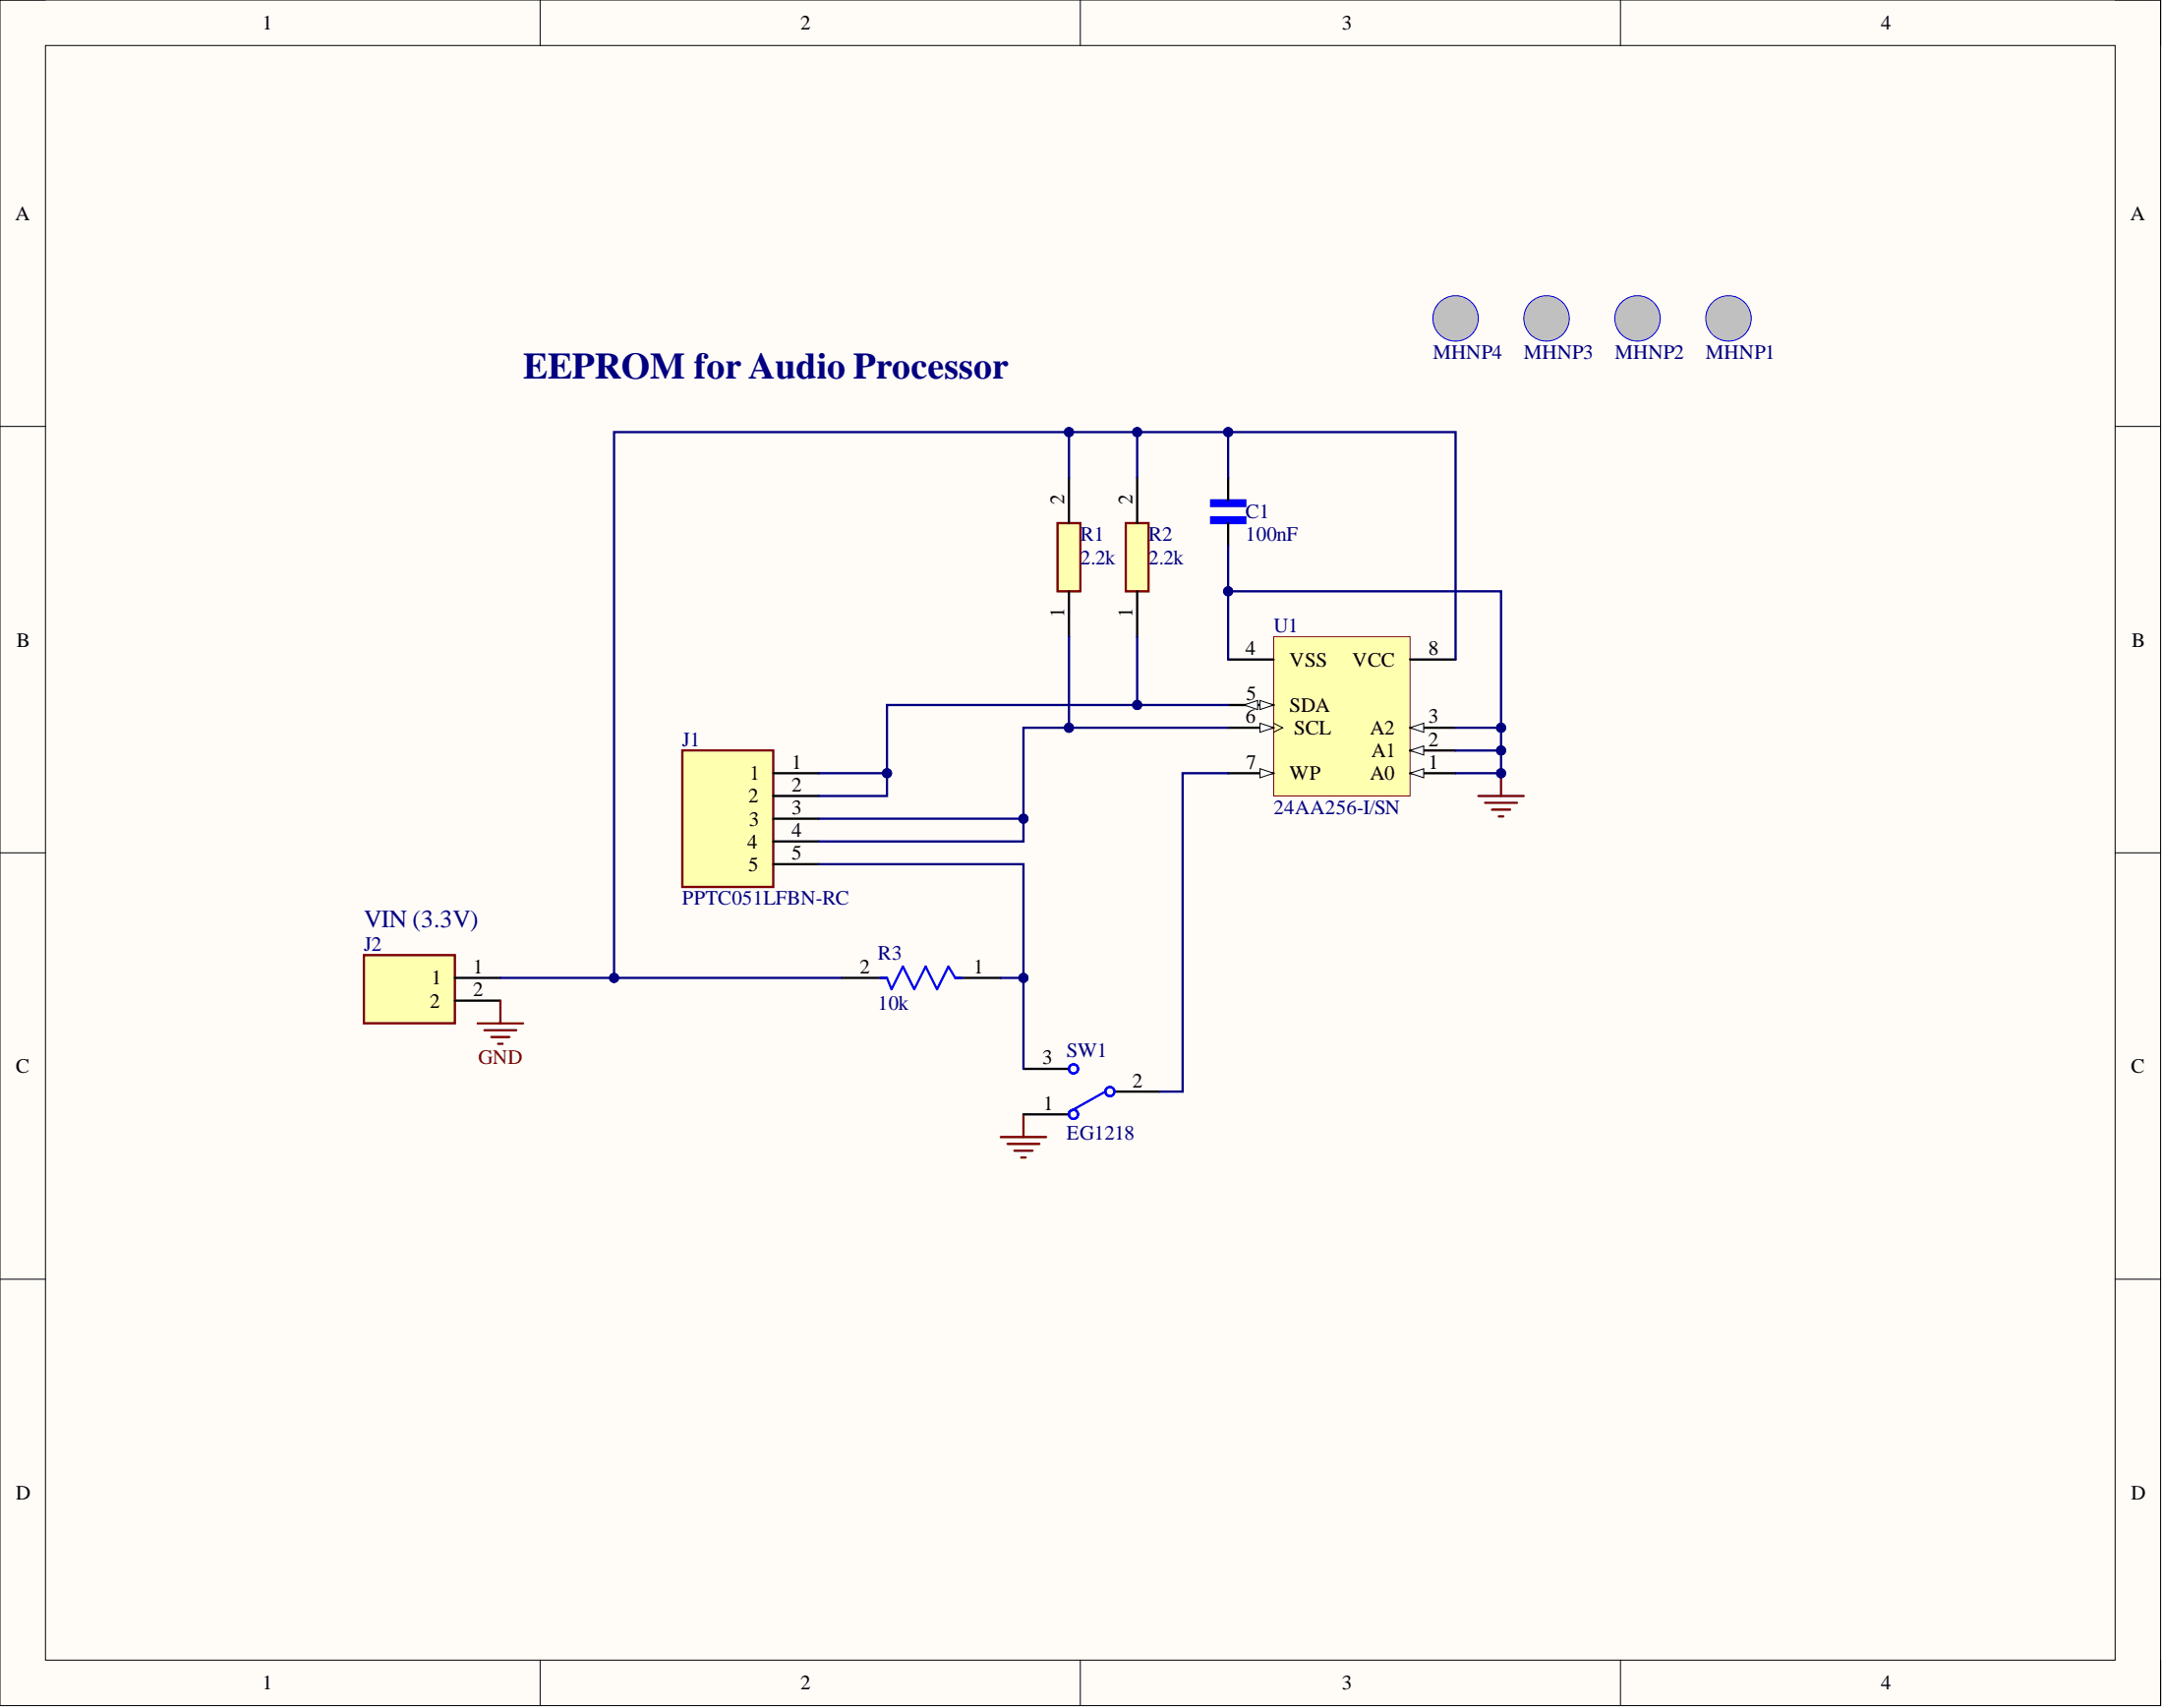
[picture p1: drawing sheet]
<svg xmlns="http://www.w3.org/2000/svg" width="241mm" height="190mm" viewBox="0 0 241 190" stroke-linecap="round" stroke-linejoin="round" font-family="sans-serif">
<path d="M0 0h241v190.2h-241z" fill-rule="evenodd" fill="#fffcf8"/>
<path d="M0 0h241v190.2h-241z" fill="none" stroke="#000" stroke-width=".11"/>
<path d="M5.1 5.1h230.9v180.1h-230.9z" fill-rule="evenodd" fill="#fffcf8"/>
<g fill="none" stroke="#000" stroke-width=".11">
<path d="M0 0h5.1M5.1 5.1h230.9v180.1h-230.9zM60.3 0v5.1M120.5 0v5.1M180.8 0v5.1M236 0h5v5.1M0 47.6h5.1M236 47.6h5M0 95.1h5.1M236 95.1h5M0 142.7h5.1M236 142.7h5"/>
<path d="M60.3 185.2v5M120.5 185.2v5M180.8 185.2v5M241 185.2v5"/>
</g>
<path d="M164.9 88.8h5.1M165.7 89.5h3.5M166.4 90.3h2.1M167.2 91.1h.5M167.5 86.2v2.6M111.6 126.8h5.1M112.4 127.6h3.6M113.2 128.3h2M113.9 129.1h.5M114.2 124.3v2.5" fill="none" stroke="#800000" stroke-width=".25"/>
<circle cx="167.5" cy="86.2" r=".51" fill="#000080"/>
<circle cx="167.5" cy="86.2" r=".51" fill="none" stroke="#000080" stroke-width=".11"/>
<path d="M135.1 57.7h3.8v.6h-3.8z" fill-rule="evenodd" fill="#00f"/>
<path d="M135.1 57.7h3.8v.6h-3.8z" fill="none" stroke="#00f" stroke-width=".25"/>
<path d="M135.1 55.8h3.8v.6h-3.8z" fill-rule="evenodd" fill="#00f"/>
<path d="M135.1 55.8h3.8v.6h-3.8zM98.2 109.1h.8l.5 1.2 1.2-2.5 1.3 2.5 1.3-2.5 1.2 2.5 1.3-2.5 .8 1.3h.7" fill="none" stroke="#00f" stroke-width=".25"/>
<path d="M137 53.3v2.5M137 58.3v2.6M93.9 109.1h5.1M106.6 109.1h5" fill="none" stroke="#000" stroke-width=".25"/>
<path d="M142.1 71h15.2v17.8h-15.2z" fill-rule="evenodd" fill="#ffffb0"/>
<path d="M142.1 71h15.2v17.8h-15.2z" fill="none" stroke="#800000" stroke-width=".11"/>
<path d="M157.3 86.2h5.1" fill="none" stroke="#000" stroke-width=".25"/>
<path d="M157.3 86.2l1.5-.5v1z" fill="#f8fcff"/>
<path d="M157.3 86.2l1.5-.5v1z" fill="none" stroke="#000" stroke-width=".11"/>
<path d="M137 78.6h5.1" fill="none" stroke="#000" stroke-width=".25"/>
<path d="M140.6 78.1l1.5 .5-1.5 .5z" fill="#f8fcff"/>
<path d="M140.6 78.1l1.5 .5-1.5 .5z" fill="none" stroke="#000" stroke-width=".11"/>
<path d="M138.8 78.6l1.5-.5v1z" fill="#f8fcff"/>
<path d="M138.8 78.6l1.5-.5v1z" fill="none" stroke="#000" stroke-width=".11"/>
<path d="M157.3 81.2h5.1" fill="none" stroke="#000" stroke-width=".25"/>
<path d="M157.3 81.2l1.5-.5v1z" fill="#f8fcff"/>
<path d="M157.3 81.2l1.5-.5v1z" fill="none" stroke="#000" stroke-width=".11"/>
<path d="M157.3 83.7h5.1" fill="none" stroke="#000" stroke-width=".25"/>
<path d="M157.3 83.7l1.5-.5v1z" fill="#f8fcff"/>
<path d="M157.3 83.7l1.5-.5v1z" fill="none" stroke="#000" stroke-width=".11"/>
<path d="M137 86.2h5.1" fill="none" stroke="#000" stroke-width=".25"/>
<path d="M140.6 85.7l1.5 .5-1.5 .5z" fill="#f8fcff"/>
<path d="M140.6 85.7l1.5 .5-1.5 .5z" fill="none" stroke="#000" stroke-width=".11"/>
<path d="M137 73.6h5.1M137 81.2h5.1" fill="none" stroke="#000" stroke-width=".25"/>
<path d="M140.6 80.7l1.5 .5-1.5 .5z" fill="#f8fcff"/>
<path d="M140.6 80.7l1.5 .5-1.5 .5zM142.1 80.7l1 .5-1 .5" fill="none" stroke="#000" stroke-width=".11"/>
<path d="M157.3 73.6h5.1" fill="none" stroke="#000" stroke-width=".25"/>
<path d="M118 58.3h2.5v7.6h-2.5z" fill-rule="evenodd" fill="#ffffb0"/>
<path d="M118 58.3h2.5v7.6h-2.5z" fill="none" stroke="#800000" stroke-width=".25"/>
<path d="M119.2 53.3v5M119.2 65.9v5.1" fill="none" stroke="#000" stroke-width=".25"/>
<path d="M125.6 58.3h2.5v7.6h-2.5z" fill-rule="evenodd" fill="#ffffb0"/>
<path d="M125.6 58.3h2.5v7.6h-2.5z" fill="none" stroke="#800000" stroke-width=".25"/>
<path d="M126.9 53.3v5M126.9 65.9v5.1M114.2 119.2h5M114.2 124.3h5M124.3 121.8h5.1" fill="none" stroke="#000" stroke-width=".25"/>
<g fill="none" stroke="#00f" stroke-width=".25">
<path d="M123.3 121.8l-4.1 2.2"/>
<circle cx="119.8" cy="119.2" r=".51"/>
<circle cx="119.8" cy="124.3" r=".51"/>
<circle cx="123.8" cy="121.8" r=".51"/>
</g>
<circle cx="192.8" cy="35.5" r="2.54" fill="#c0c0c0"/>
<circle cx="192.8" cy="35.5" r="2.54" fill="none" stroke="#00f" stroke-width=".11"/>
<circle cx="182.7" cy="35.5" r="2.54" fill="#c0c0c0"/>
<circle cx="182.7" cy="35.5" r="2.54" fill="none" stroke="#00f" stroke-width=".11"/>
<circle cx="172.5" cy="35.5" r="2.54" fill="#c0c0c0"/>
<circle cx="172.5" cy="35.5" r="2.54" fill="none" stroke="#00f" stroke-width=".11"/>
<circle cx="162.4" cy="35.5" r="2.54" fill="#c0c0c0"/>
<circle cx="162.4" cy="35.5" r="2.54" fill="none" stroke="#00f" stroke-width=".11"/>
<path d="M76.1 83.7h10.2v15.2h-10.2z" fill-rule="evenodd" fill="#ffffb0"/>
<path d="M76.1 83.7h10.2v15.2h-10.2z" fill="none" stroke="#800000" stroke-width=".25"/>
<path d="M86.3 86.2h5M86.3 88.8h5M86.3 91.3h5M86.3 93.9h5M86.3 96.4h5" fill="none" stroke="#000" stroke-width=".25"/>
<path d="M40.6 106.5h10.1v7.6h-10.1z" fill-rule="evenodd" fill="#ffffb0"/>
<path d="M40.6 106.5h10.1v7.6h-10.1zM53.3 114.1h5.1M54 114.9h3.6M54.8 115.7h2M55.6 116.4h.5M55.8 111.6v2.5" fill="none" stroke="#800000" stroke-width=".25"/>
<path d="M50.7 109.1h5.1M50.7 111.6h5.1" fill="none" stroke="#000" stroke-width=".25"/>
<path d="M126.9 71v7.6" fill="none" stroke="#000080" stroke-width=".25"/>
<circle cx="126.9" cy="78.6" r=".51" fill="#000080"/>
<circle cx="126.9" cy="78.6" r=".51" fill="none" stroke="#000080" stroke-width=".11"/>
<path d="M119.2 71v10.2" fill="none" stroke="#000080" stroke-width=".25"/>
<circle cx="119.2" cy="81.2" r=".51" fill="#000080"/>
<circle cx="119.2" cy="81.2" r=".51" fill="none" stroke="#000080" stroke-width=".11"/>
<path d="M119.2 53.3v-5.1h7.7v5.1" fill="none" stroke="#000080" stroke-width=".25"/>
<circle cx="119.2" cy="48.2" r=".51" fill="#000080"/>
<circle cx="119.2" cy="48.2" r=".51" fill="none" stroke="#000080" stroke-width=".11"/>
<circle cx="126.9" cy="48.2" r=".51" fill="#000080"/>
<circle cx="126.9" cy="48.2" r=".51" fill="none" stroke="#000080" stroke-width=".11"/>
<path d="M126.9 48.2h10.1v5.1" fill="none" stroke="#000080" stroke-width=".25"/>
<circle cx="137" cy="48.2" r=".51" fill="#000080"/>
<circle cx="137" cy="48.2" r=".51" fill="none" stroke="#000080" stroke-width=".11"/>
<circle cx="126.9" cy="48.2" r=".51" fill="#000080"/>
<circle cx="126.9" cy="48.2" r=".51" fill="none" stroke="#000080" stroke-width=".11"/>
<path d="M137 60.9v12.7" fill="none" stroke="#000080" stroke-width=".25"/>
<circle cx="137" cy="65.9" r=".51" fill="#000080"/>
<circle cx="137" cy="65.9" r=".51" fill="none" stroke="#000080" stroke-width=".11"/>
<path d="M137 65.9h30.5v20.3h-5.1" fill="none" stroke="#000080" stroke-width=".25"/>
<circle cx="137" cy="65.9" r=".51" fill="#000080"/>
<circle cx="137" cy="65.9" r=".51" fill="none" stroke="#000080" stroke-width=".11"/>
<circle cx="167.5" cy="81.2" r=".51" fill="#000080"/>
<circle cx="167.5" cy="81.2" r=".51" fill="none" stroke="#000080" stroke-width=".11"/>
<circle cx="167.5" cy="83.7" r=".51" fill="#000080"/>
<circle cx="167.5" cy="83.7" r=".51" fill="none" stroke="#000080" stroke-width=".11"/>
<circle cx="167.5" cy="86.2" r=".51" fill="#000080"/>
<circle cx="167.5" cy="86.2" r=".51" fill="none" stroke="#000080" stroke-width=".11"/>
<path d="M162.4 83.7h5.1" fill="none" stroke="#000080" stroke-width=".25"/>
<circle cx="167.5" cy="83.7" r=".51" fill="#000080"/>
<circle cx="167.5" cy="83.7" r=".51" fill="none" stroke="#000080" stroke-width=".11"/>
<path d="M162.4 81.2h5.1" fill="none" stroke="#000080" stroke-width=".25"/>
<circle cx="167.5" cy="81.2" r=".51" fill="#000080"/>
<circle cx="167.5" cy="81.2" r=".51" fill="none" stroke="#000080" stroke-width=".11"/>
<path d="M137 48.2h25.4v25.4" fill="none" stroke="#000080" stroke-width=".25"/>
<circle cx="137" cy="48.2" r=".51" fill="#000080"/>
<circle cx="137" cy="48.2" r=".51" fill="none" stroke="#000080" stroke-width=".11"/>
<path d="M91.3 91.3h22.9" fill="none" stroke="#000080" stroke-width=".25"/>
<circle cx="114.2" cy="91.3" r=".51" fill="#000080"/>
<circle cx="114.2" cy="91.3" r=".51" fill="none" stroke="#000080" stroke-width=".11"/>
<path d="M137 78.6h-38v7.6h-7.7" fill="none" stroke="#000080" stroke-width=".25"/>
<circle cx="126.9" cy="78.6" r=".51" fill="#000080"/>
<circle cx="126.9" cy="78.6" r=".51" fill="none" stroke="#000080" stroke-width=".11"/>
<circle cx="99" cy="86.2" r=".51" fill="#000080"/>
<circle cx="99" cy="86.2" r=".51" fill="none" stroke="#000080" stroke-width=".11"/>
<path d="M99 86.2v2.6h-7.7" fill="none" stroke="#000080" stroke-width=".25"/>
<circle cx="99" cy="86.2" r=".51" fill="#000080"/>
<circle cx="99" cy="86.2" r=".51" fill="none" stroke="#000080" stroke-width=".11"/>
<path d="M137 81.2h-22.8v12.7h-22.9" fill="none" stroke="#000080" stroke-width=".25"/>
<circle cx="119.2" cy="81.2" r=".51" fill="#000080"/>
<circle cx="119.2" cy="81.2" r=".51" fill="none" stroke="#000080" stroke-width=".11"/>
<circle cx="114.2" cy="91.3" r=".51" fill="#000080"/>
<circle cx="114.2" cy="91.3" r=".51" fill="none" stroke="#000080" stroke-width=".11"/>
<path d="M55.8 109.1h38.1" fill="none" stroke="#000080" stroke-width=".25"/>
<circle cx="68.5" cy="109.1" r=".51" fill="#000080"/>
<circle cx="68.5" cy="109.1" r=".51" fill="none" stroke="#000080" stroke-width=".11"/>
<path d="M91.3 96.4h22.9v22.8M137 86.2h-5.1v35.6h-2.5" fill="none" stroke="#000080" stroke-width=".25"/>
<circle cx="114.2" cy="109.1" r=".51" fill="#000080"/>
<circle cx="114.2" cy="109.1" r=".51" fill="none" stroke="#000080" stroke-width=".11"/>
<path d="M111.6 109.1h2.6" fill="none" stroke="#000080" stroke-width=".25"/>
<circle cx="114.2" cy="109.1" r=".51" fill="#000080"/>
<circle cx="114.2" cy="109.1" r=".51" fill="none" stroke="#000080" stroke-width=".11"/>
<path d="M119.2 48.2h-50.7v60.9" fill="none" stroke="#000080" stroke-width=".25"/>
<circle cx="68.5" cy="109.1" r=".51" fill="#000080"/>
<circle cx="68.5" cy="109.1" r=".51" fill="none" stroke="#000080" stroke-width=".11"/>
<circle cx="119.2" cy="48.2" r=".51" fill="#000080"/>
<circle cx="119.2" cy="48.2" r=".51" fill="none" stroke="#000080" stroke-width=".11"/>
<text font-size="4.1" fill="#000080" x="58.4" y="42.2">EEPROM for Audio Processor</text>
<text font-size="2.8" fill="#000080" x="40.6" y="103.4">VIN (3.3V)</text>
<g font-size="2.3">
<text x="29.3" y="3.3">1</text>
<text x="89.3" y="3.3">2</text>
<text x="149.7" y="3.3">3</text>
<text x="209.8" y="3.3">4</text>
<text x="1.7" y="24.5">A</text>
<text x="237.7" y="24.5">A</text>
<text x="118.7" y="56.3" transform="rotate(-90 118.7 56.3)">2</text>
<text x="126.4" y="56.3" transform="rotate(-90 126.4 56.3)">2</text>
<text x="118.7" y="68.8" transform="rotate(-90 118.7 68.8)">1</text>
<text x="126.4" y="68.8" transform="rotate(-90 126.4 68.8)">1</text>
<text x="1.9" y="72.1">B</text>
<text x="139" y="73.1">4</text>
<text x="143.9" y="74.3">VSS</text>
<text x="150.9" y="74.3">VCC</text>
<text x="159.3" y="73.1">8</text>
<text x="237.8" y="72.1">B</text>
<text x="139" y="80.7">6</text>
<text x="139" y="78.1">5</text>
<text x="143.9" y="79.4">SDA</text>
<text x="144.4" y="81.9">SCL</text>
<text x="152.8" y="81.9">A2</text>
<text x="159.3" y="80.7">3</text>
<text x="159.3" y="83.2">2</text>
<text x="83.5" y="89.5">2</text>
<text x="83.6" y="87">1</text>
<text x="88.3" y="85.7">1</text>
<text x="88.3" y="88.3">2</text>
<text x="139" y="85.7">7</text>
<text x="143.9" y="87">WP</text>
<text x="152.8" y="87">A0</text>
<text x="153" y="84.5">A1</text>
<text x="159.3" y="85.7">1</text>
<text x="83.4" y="94.6">4</text>
<text x="83.6" y="92.1">3</text>
<text x="88.3" y="90.8">3</text>
<text x="88.3" y="93.3">4</text>
<text x="88.3" y="95.9">5</text>
<text x="83.5" y="97.1">5</text>
<text x="48" y="112.4">2</text>
<text x="48.1" y="109.8">1</text>
<text x="52.8" y="108.6">1</text>
<text x="52.8" y="111.1">2</text>
<text x="95.9" y="108.6">2</text>
<text x="108.6" y="108.6">1</text>
<text x="1.8" y="119.6">C</text>
<text x="116.3" y="118.7">3</text>
<text x="237.7" y="119.6">C</text>
<text x="116.4" y="123.8">1</text>
<text x="126.4" y="121.2">2</text>
<text x="1.8" y="167.2">D</text>
<text x="237.7" y="167.2">D</text>
<text x="29.3" y="188.5">1</text>
<text x="89.3" y="188.5">2</text>
<text x="149.7" y="188.5">3</text>
<text x="209.8" y="188.5">4</text>
</g>
<g font-size="2.3" fill="#000080">
<text x="159.8" y="40.1">MHNP4</text>
<text x="170" y="40.1">MHNP3</text>
<text x="180.1" y="40.1">MHNP2</text>
<text x="190.3" y="40.1">MHNP1</text>
<text x="139" y="57.8">C1</text>
<text x="120.5" y="60.4">R1</text>
<text x="120.5" y="62.9">2.2k</text>
<text x="128.1" y="60.4">R2</text>
<text x="128.1" y="62.9">2.2k</text>
<text x="139" y="60.4">100nF</text>
<text x="142.1" y="70.5">U1</text>
<text x="76.1" y="83.2">J1</text>
<text x="142.1" y="90.8">24AA256-I/SN</text>
<text x="76.1" y="101">PPTC051LFBN-RC</text>
<text x="40.6" y="106">J2</text>
<text x="97.9" y="107">R3</text>
<text x="97.9" y="112.6">10k</text>
<text x="119" y="117.9">SW1</text>
<text x="119" y="127.1">EG1218</text>
</g>
<text font-size="2.3" fill="#800000" x="53.4" y="118.7">GND</text>
</svg>
